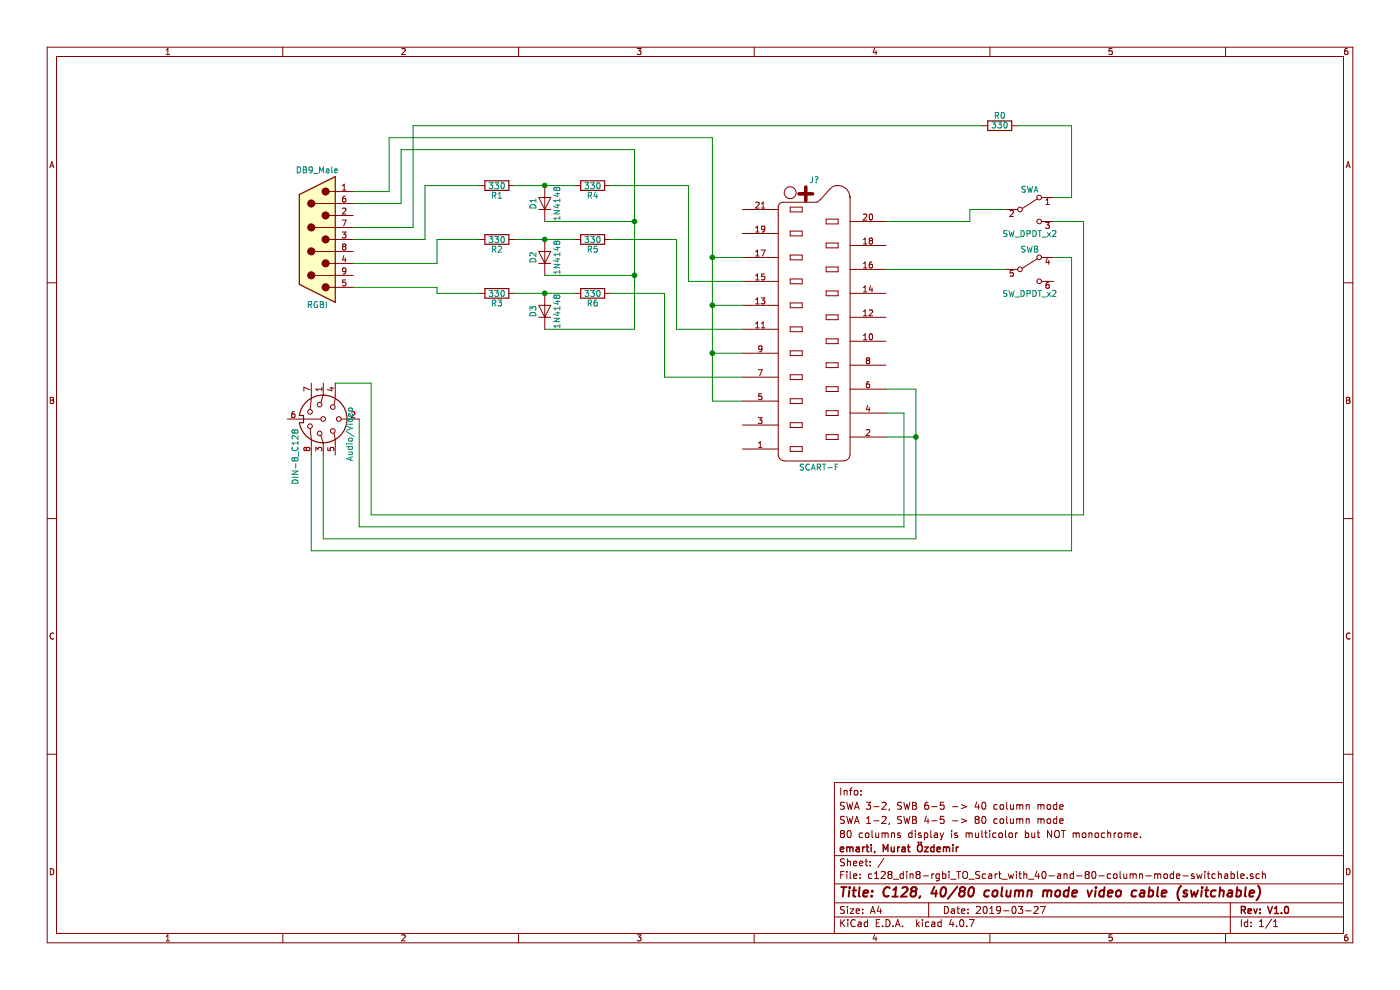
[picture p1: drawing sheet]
EESchema Schematic File Version 2
LIBS:power
LIBS:device
LIBS:switches
LIBS:relays
LIBS:motors
LIBS:transistors
LIBS:conn
LIBS:linear
LIBS:regul
LIBS:74xx
LIBS:cmos4000
LIBS:adc-dac
LIBS:memory
LIBS:xilinx
LIBS:microcontrollers
LIBS:dsp
LIBS:microchip
LIBS:analog_switches
LIBS:motorola
LIBS:texas
LIBS:intel
LIBS:audio
LIBS:interface
LIBS:digital-audio
LIBS:philips
LIBS:display
LIBS:cypress
LIBS:siliconi
LIBS:opto
LIBS:atmel
LIBS:contrib
LIBS:valves
LIBS:c128_din8-rgbi_TO_Scart_with_40-and-80-column-mode-switchable-cache
EELAYER 25 0
EELAYER END
$Descr A4 11693 8268
encoding utf-8
Sheet 1 1
Title "C128, 40/80 column mode video cable (switchable)"
Date "2019-03-27"
Rev "V1.0"
Comp "emarti, Murat Özdemir"
Comment1 "80 columns display is multicolor but NOT monochrome."
Comment2 "SWA 1-2, SWB 4-5 -> 80 column mode"
Comment3 "SWA 3-2, SWB 6-5 -> 40 column mode"
Comment4 "Info:"
$EndDescr
$Comp
L SCART-F J?
U 1 1
P 6800 2700
F 0 "J?" H 6800 3900 50  0000 C CNN
F 1 "SCART-F" H 6840 1500 50  0000 C CNN
F 2 "" H 6800 2700 50  0001 C CNN
F 3 "" H 6800 2700 50  0001 C CNN
	1    6800 2700
	1    0    0    -1  
$EndComp
$Comp
L DB9_Male RGBI
U 1 1
P 2650 2000
F 0 "RGBI" H 2650 2550 50  0000 C CNN
F 1 "DB9_Male" H 2650 1425 50  0000 C CNN
F 2 "" H 2650 2000 50  0001 C CNN
F 3 "" H 2650 2000 50  0001 C CNN
	1    2650 2000
	-1   0    0    1   
$EndComp
$Comp
L R R1
U 1 1
P 4150 1550
F 0 "R1" V 4230 1550 50  0000 C CNN
F 1 "330" V 4150 1550 50  0000 C CNN
F 2 "" V 4080 1550 50  0001 C CNN
F 3 "" H 4150 1550 50  0001 C CNN
	1    4150 1550
	0    1    1    0   
$EndComp
$Comp
L R R2
U 1 1
P 4150 2000
F 0 "R2" V 4230 2000 50  0000 C CNN
F 1 "330" V 4150 2000 50  0000 C CNN
F 2 "" V 4080 2000 50  0001 C CNN
F 3 "" H 4150 2000 50  0001 C CNN
	1    4150 2000
	0    1    1    0   
$EndComp
$Comp
L R R3
U 1 1
P 4150 2450
F 0 "R3" V 4230 2450 50  0000 C CNN
F 1 "330" V 4150 2450 50  0000 C CNN
F 2 "" V 4080 2450 50  0001 C CNN
F 3 "" H 4150 2450 50  0001 C CNN
	1    4150 2450
	0    1    1    0   
$EndComp
$Comp
L R R4
U 1 1
P 4950 1550
F 0 "R4" V 5030 1550 50  0000 C CNN
F 1 "330" V 4950 1550 50  0000 C CNN
F 2 "" V 4880 1550 50  0001 C CNN
F 3 "" H 4950 1550 50  0001 C CNN
	1    4950 1550
	0    1    1    0   
$EndComp
$Comp
L R R0
U 1 1
P 8350 1050
F 0 "R0" V 8430 1050 50  0000 C CNN
F 1 "330" V 8350 1050 50  0000 C CNN
F 2 "" V 8280 1050 50  0001 C CNN
F 3 "" H 8350 1050 50  0001 C CNN
	1    8350 1050
	0    -1   -1   0   
$EndComp
$Comp
L R R5
U 1 1
P 4950 2000
F 0 "R5" V 5030 2000 50  0000 C CNN
F 1 "330" V 4950 2000 50  0000 C CNN
F 2 "" V 4880 2000 50  0001 C CNN
F 3 "" H 4950 2000 50  0001 C CNN
	1    4950 2000
	0    1    1    0   
$EndComp
$Comp
L R R6
U 1 1
P 4950 2450
F 0 "R6" V 5030 2450 50  0000 C CNN
F 1 "330" V 4950 2450 50  0000 C CNN
F 2 "" V 4880 2450 50  0001 C CNN
F 3 "" H 4950 2450 50  0001 C CNN
	1    4950 2450
	0    1    1    0   
$EndComp
$Comp
L D D1
U 1 1
P 4550 1700
F 0 "D1" H 4550 1800 50  0000 C CNN
F 1 "1N4148" H 4550 1600 50  0000 C CNN
F 2 "" H 4550 1700 50  0001 C CNN
F 3 "" H 4550 1700 50  0001 C CNN
	1    4550 1700
	0    -1   -1   0   
$EndComp
$Comp
L D D2
U 1 1
P 4550 2150
F 0 "D2" H 4550 2250 50  0000 C CNN
F 1 "1N4148" H 4550 2050 50  0000 C CNN
F 2 "" H 4550 2150 50  0001 C CNN
F 3 "" H 4550 2150 50  0001 C CNN
	1    4550 2150
	0    -1   -1   0   
$EndComp
$Comp
L D D3
U 1 1
P 4550 2600
F 0 "D3" H 4550 2700 50  0000 C CNN
F 1 "1N4148" H 4550 2500 50  0000 C CNN
F 2 "" H 4550 2600 50  0001 C CNN
F 3 "" H 4550 2600 50  0001 C CNN
	1    4550 2600
	0    -1   -1   0   
$EndComp
$Comp
L SW_DPDT_x2 SW
U 1 1
P 8600 1750
F 0 "SW" H 8600 1920 50  0000 C CNN
F 1 "SW_DPDT_x2" H 8600 1550 50  0000 C CNN
F 2 "" H 8600 1750 50  0001 C CNN
F 3 "" H 8600 1750 50  0001 C CNN
	1    8600 1750
	1    0    0    -1  
$EndComp
$Comp
L SW_DPDT_x2 SW
U 2 1
P 8600 2250
F 0 "SW" H 8600 2420 50  0000 C CNN
F 1 "SW_DPDT_x2" H 8600 2050 50  0000 C CNN
F 2 "" H 8600 2250 50  0001 C CNN
F 3 "" H 8600 2250 50  0001 C CNN
	2    8600 2250
	1    0    0    -1  
$EndComp
Wire Wire Line
	4300 1550 4800 1550
Connection ~ 4550 1550
Wire Wire Line
	4300 2000 4800 2000
Connection ~ 4550 2000
Wire Wire Line
	4300 2450 4800 2450
Connection ~ 4550 2450
Wire Wire Line
	2700 3800 2700 4500
Wire Wire Line
	2700 4500 7650 4500
Wire Wire Line
	7650 4500 7650 3250
Wire Wire Line
	7650 3650 7400 3650
Wire Wire Line
	7650 3250 7400 3250
Connection ~ 7650 3650
Wire Wire Line
	7400 3450 7550 3450
Wire Wire Line
	7550 3450 7550 4400
Wire Wire Line
	7550 4400 3000 4400
Wire Wire Line
	3000 4400 3000 3500
Wire Wire Line
	2950 2000 3550 2000
Wire Wire Line
	3550 2000 3550 1550
Wire Wire Line
	3550 1550 4000 1550
Wire Wire Line
	2950 2200 3650 2200
Wire Wire Line
	3650 2200 3650 2000
Wire Wire Line
	3650 2000 4000 2000
Wire Wire Line
	2950 2400 3650 2400
Wire Wire Line
	3650 2400 3650 2450
Wire Wire Line
	3650 2450 4000 2450
Wire Wire Line
	2950 1700 3350 1700
Wire Wire Line
	3350 1700 3350 1250
Wire Wire Line
	3350 1250 5300 1250
Wire Wire Line
	5300 1250 5300 2750
Wire Wire Line
	5300 2750 4550 2750
Wire Wire Line
	4550 2300 5300 2300
Connection ~ 5300 2300
Wire Wire Line
	4550 1850 5300 1850
Connection ~ 5300 1850
Wire Wire Line
	5100 1550 5750 1550
Wire Wire Line
	5750 1550 5750 2350
Wire Wire Line
	5750 2350 6200 2350
Wire Wire Line
	5100 2000 5650 2000
Wire Wire Line
	5650 2000 5650 2750
Wire Wire Line
	5650 2750 6200 2750
Wire Wire Line
	5100 2450 5550 2450
Wire Wire Line
	5550 2450 5550 3150
Wire Wire Line
	5550 3150 6200 3150
Wire Wire Line
	5950 3350 6200 3350
Wire Wire Line
	5950 1150 5950 3350
Wire Wire Line
	5950 2950 6200 2950
Wire Wire Line
	5950 2550 6200 2550
Connection ~ 5950 2950
Wire Wire Line
	5950 2150 6200 2150
Connection ~ 5950 2550
Wire Wire Line
	5950 1150 3250 1150
Wire Wire Line
	3250 1150 3250 1600
Wire Wire Line
	3250 1600 2950 1600
Connection ~ 5950 2150
Wire Wire Line
	2950 1900 3450 1900
Wire Wire Line
	3450 1900 3450 1050
Wire Wire Line
	3450 1050 8200 1050
Wire Wire Line
	2800 3200 3100 3200
Wire Wire Line
	3100 3200 3100 4300
Wire Wire Line
	3100 4300 9050 4300
Wire Wire Line
	2600 3800 2600 4600
Wire Wire Line
	2600 4600 8950 4600
Wire Wire Line
	8500 1050 8950 1050
Wire Wire Line
	8800 1650 8950 1650
Wire Wire Line
	8950 1650 8950 1050
Wire Wire Line
	8400 1750 8100 1750
Wire Wire Line
	8100 1750 8100 1850
Wire Wire Line
	8100 1850 7400 1850
Wire Wire Line
	7400 2250 8400 2250
Wire Wire Line
	8800 2150 8950 2150
Wire Wire Line
	8950 2150 8950 4600
Wire Wire Line
	9050 4300 9050 1850
Wire Wire Line
	9050 1850 8800 1850
$Comp
L DIN-8_C64 Audio/Video
U 1 1
P 2700 3500
F 0 "Audio/Video" H 2825 3725 50  0000 C CNN
F 1 "DIN-8_C128" H 2780 3270 50  0000 L CNN
F 2 "" H 2700 3500 50  0001 C CNN
F 3 "" H 2700 3500 50  0001 C CNN
	1    2700 3500
	0    1    1    0   
$EndComp
$EndSCHEMATC
